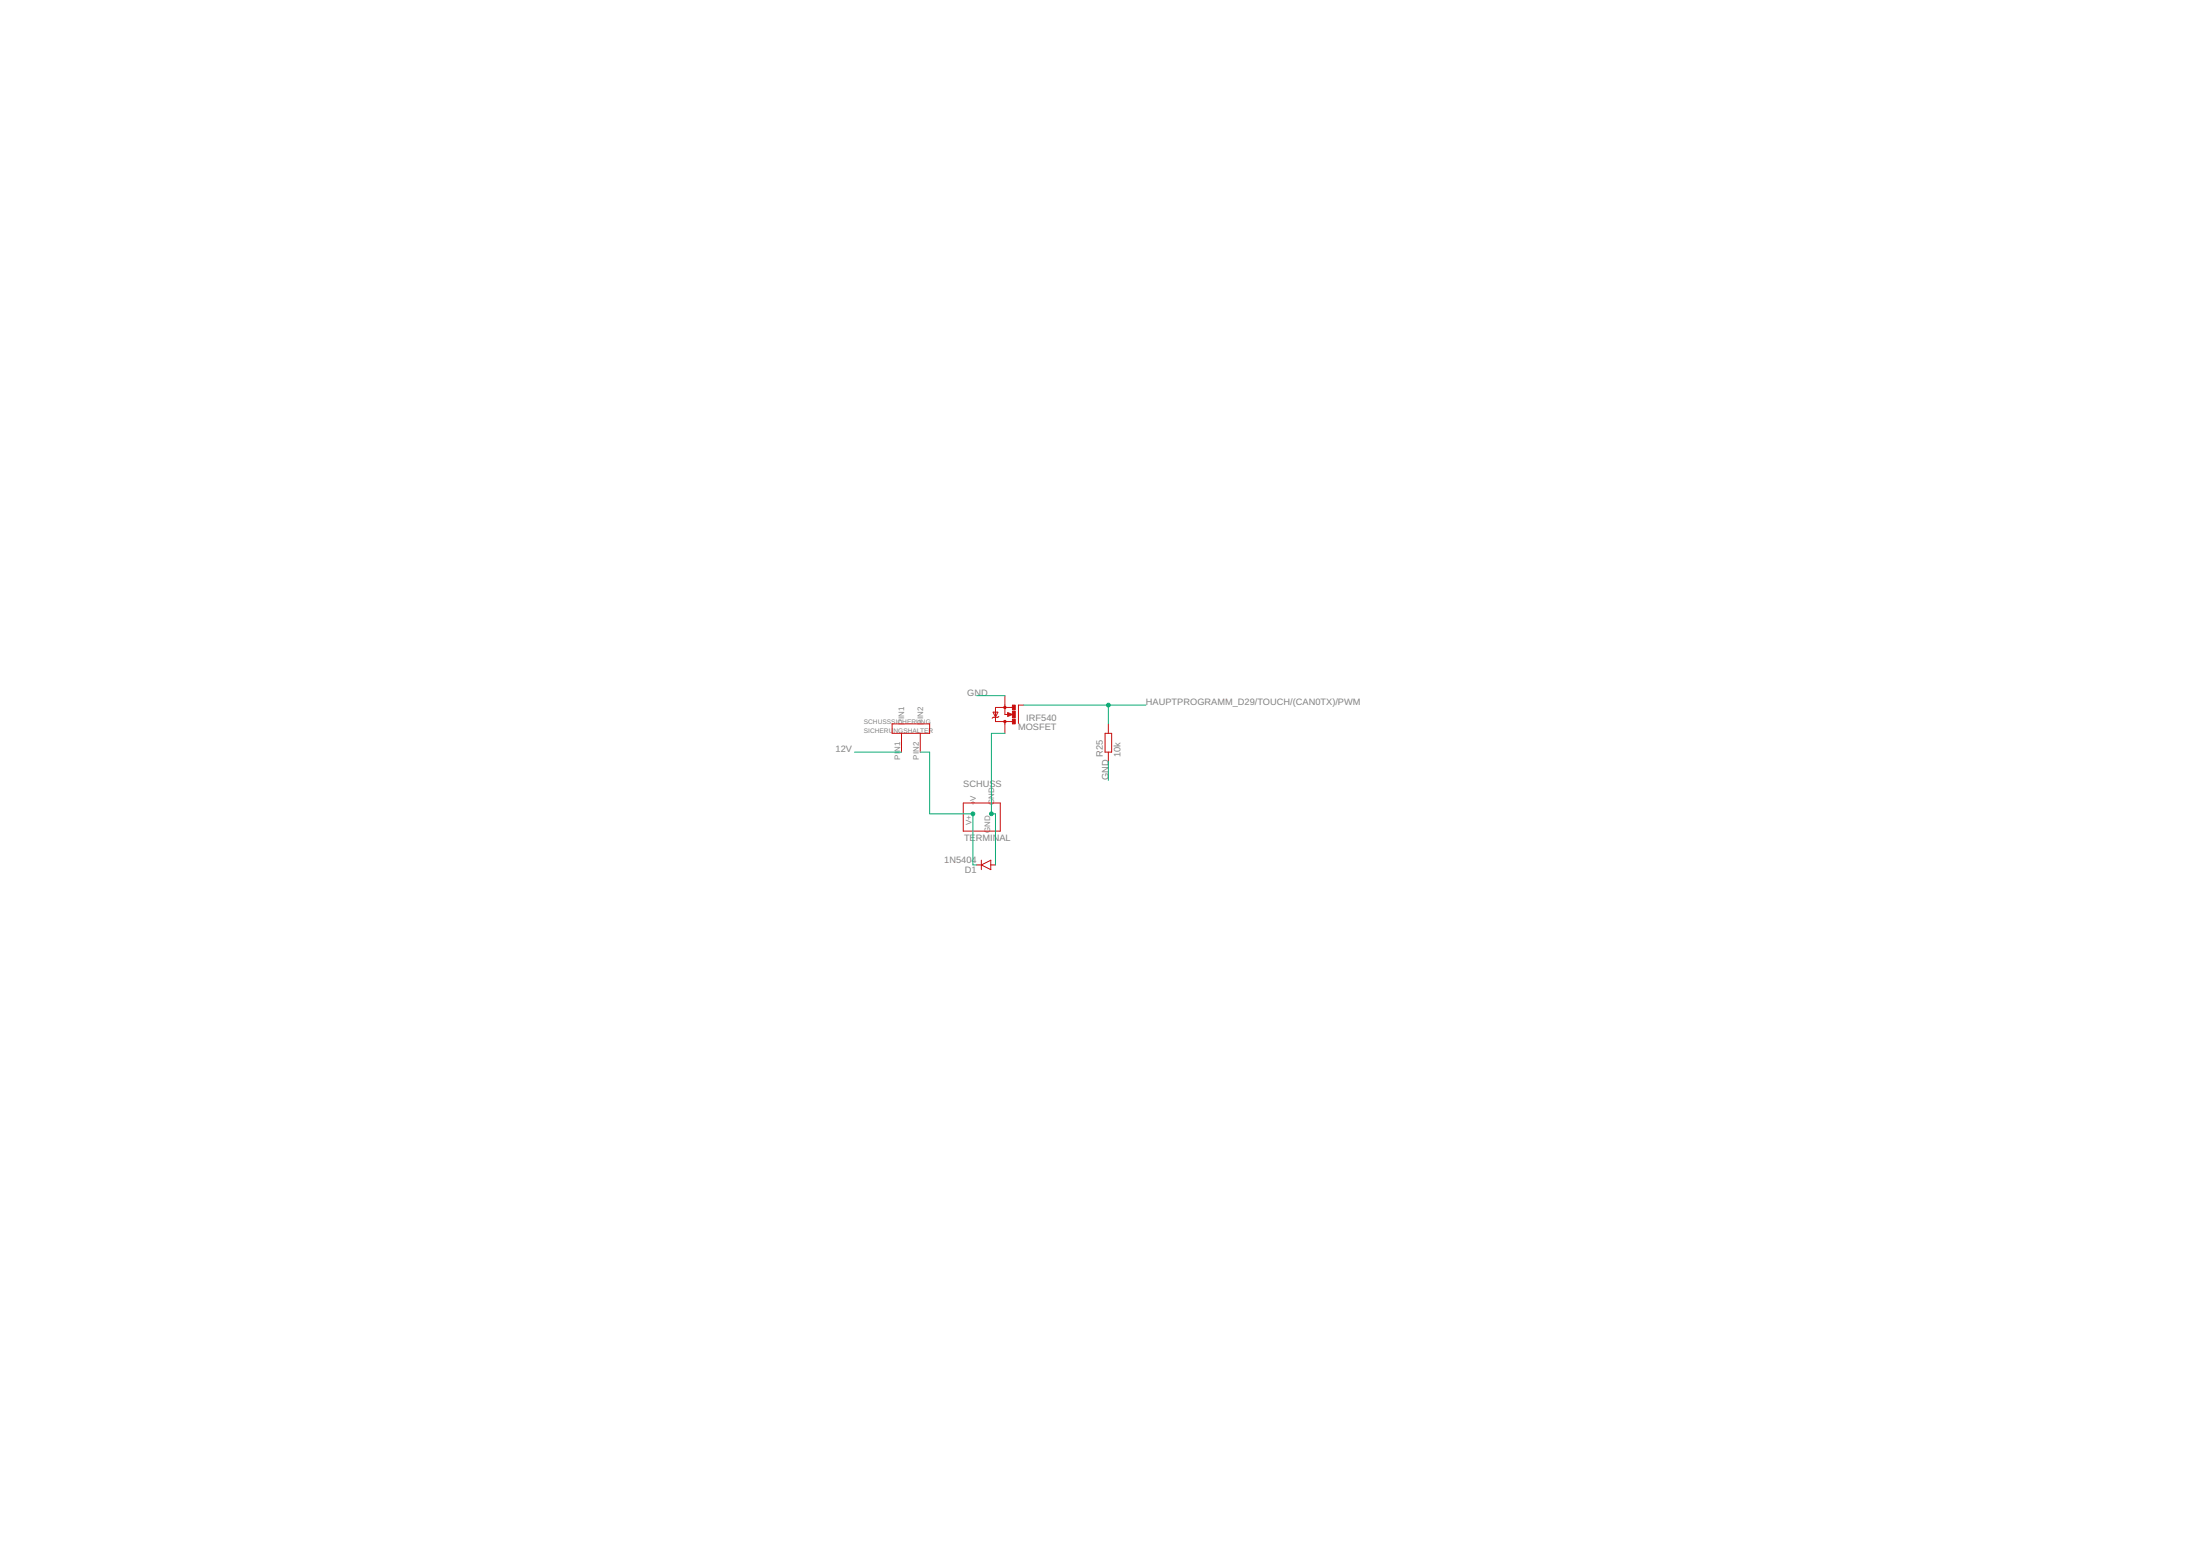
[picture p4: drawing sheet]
<svg xmlns="http://www.w3.org/2000/svg" width="594mm" height="420mm" viewBox="0 0 594 420" stroke-linecap="round" stroke-linejoin="round" font-family="sans-serif">
<g fill="none" stroke="#c90d0c" stroke-width=".27">
<path d="M240.9 195.5h10.1v2.5h-10.1zM243.4 198v5.1M248.5 198v5.1M268.2 192.3h1.3l-.7 1.4zM269.7 193.4l-.2 .3h-1.3l-.3 .3M271.4 187.9v5h.8M271.4 194.8v3.2M272.1 192.4l1.3 .5-1.3 .5zM273.4 191h-4.6v3.8h4.6M276.4 190.4h-1.4v4.9M298.4 198h1.8v5.1h-1.8zM299.3 195.5v2.5"/>
<path d="M260.1 216.8h10v7.6h-10zM299.3 203.1v2.5M263.7 233.6h1.3M265 233.6l2.5-1.3v2.5zM265 232.3v2.5M267.5 233.6h1.3"/>
</g>
<path d="M272.5 192.9h-.3v-.2l.9 .2-.9 .3" fill="none" stroke="#c90d0c" stroke-width=".32"/>
<g fill="#c90d0c" stroke="#c90d0c" stroke-width=".27">
<circle cx="271.4" cy="191" r=".32"/>
<circle cx="271.4" cy="194.8" r=".33"/>
</g>
<g fill="#c90d0c" stroke="#c90d0c" stroke-width=".27">
<path d="M273.4 190.4h.8v1.3h-.8z"/>
<path d="M273.4 194.2h.8v1.3h-.8z"/>
<path d="M273.4 192h.8v1.8h-.8z"/>
</g>
<path d="M263.7 187.9h7.7M271.4 198h-3.7v21.8h1.1v13.8M276.4 190.4h33.1M299.3 190.4v5.1M230.7 203.1h12.7M248.5 203.1h2.5v16.7h11.7v13.8h1M299.3 205.6v5.1" fill="none" stroke="#0dab76" stroke-width=".27"/>
<g fill="#0dab76" stroke="#0dab76" stroke-width=".27">
<circle cx="267.7" cy="219.8" r=".51"/>
<circle cx="262.7" cy="219.8" r=".51"/>
<circle cx="299.3" cy="190.4" r=".51"/>
</g>
<g font-size="2.5" fill="#808080">
<text x="261.2" y="187.9">GND</text>
<text x="309.5" y="190.4">HAUPTPROGRAMM_D29/TOUCH/(CAN0TX)/PWM</text>
<text x="274.9" y="197.3">MOSFET</text>
<text x="277.1" y="194.7">IRF540</text>
<text x="225.7" y="203.1">12V</text>
<text x="297.8" y="204.4" transform="rotate(-90 297.8 204.4)">R25</text>
<text x="302.6" y="204.4" transform="rotate(-90 302.6 204.4)">10k</text>
<text x="260.1" y="212.4">SCHUSS</text>
<text x="299.3" y="210.7" transform="rotate(-90 299.3 210.7)">GND</text>
<text x="260.3" y="227.2">TERMINAL</text>
<text x="255" y="233">1N5404</text>
<text x="260.5" y="235.8">D1</text>
</g>
<g font-size="2.1" fill="#808080">
<text x="244.2" y="195.7" transform="rotate(-90 244.2 195.7)">PIN1</text>
<text x="249.3" y="195.7" transform="rotate(-90 249.3 195.7)">PIN2</text>
<text x="243.1" y="203.1" transform="rotate(-90 243.1 203.1)">N1</text>
<text x="243.1" y="205.1" transform="rotate(-90 243.1 205.1)">PI</text>
<text x="248.2" y="205.1" transform="rotate(-90 248.2 205.1)">PIN2</text>
<text x="263.5" y="217.4" transform="rotate(-90 263.5 217.4)">+V</text>
<text x="268.5" y="217.4" transform="rotate(-90 268.5 217.4)">GND</text>
<text x="262.4" y="222.8" transform="rotate(-90 262.4 222.8)">V+</text>
<text x="267.4" y="224.8" transform="rotate(-90 267.4 224.8)">GND</text>
</g>
<g font-size="1.8" fill="#808080">
<text x="233.3" y="195.5">SCHUSSSICHERUNG</text>
<text x="233.3" y="198">SICHERU</text>
<text x="241.3" y="198">NGSHALTER</text>
</g>
</svg>
